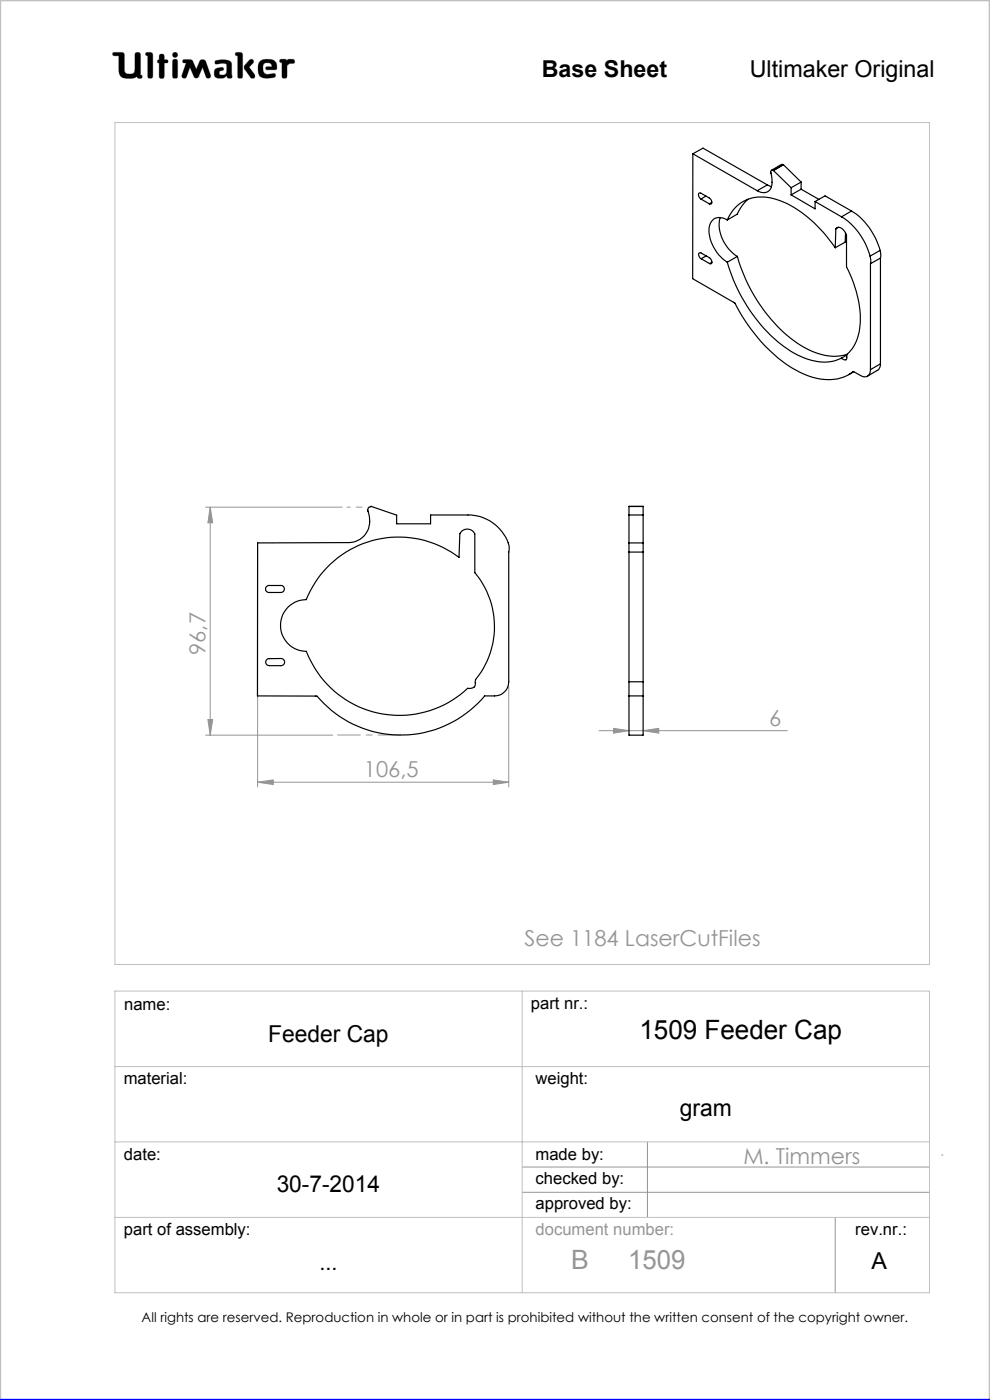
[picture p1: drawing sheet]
<svg xmlns="http://www.w3.org/2000/svg" width="210mm" height="297mm" viewBox="0 0 210 297" stroke-linecap="round" stroke-linejoin="round" font-family="sans-serif">
<g fill="none" stroke="#c0c0c0" stroke-width=".21">
<path d="M24 11.1h1.9l.4 .3 .2 3.9a1.51 1.51 0 0 0 2 0l.2-4a.77 .77 0 0 1 1 0l.1 4.6 .3 .1a.39 .39 0 0 1-.3 .6l-.6-.1-.1-.3a3.6 3.6 0 0 1-3.3 .1l-.5-.9-.1-3.6h-1a.39 .39 0 0 1-.3-.2 .39 .39 0 0 1 .1-.5zM31 11.1l1.2 .1 .2 .4-.1 4.8a.6 .6 0 0 1-.6 .2 .6 .6 0 0 1-.4-.5v-4.3l-.4-.1zM33.8 12.7v-1.1a.6 .6 0 0 1 .7-.1 .6 .6 0 0 1 .4 .5v.7h.6a.37 .37 0 0 1 0 .6l-.6 .1-.1 3.1a.6 .6 0 0 1-.6 .1 .6 .6 0 0 1-.4-.5v-2.7M33.8 12.7h.1M33.8 13.4h.1M33.8 15.7h.1M33.8 12.7h-.3l-.1 .3v.2l.4 .2M36.7 11.3l.4-.2 .4 .2 .2 .3-.2 .4-.4 .2-.4-.2-.1-.4zM36.8 12.6h.3l.5 .2v3.6a.6 .6 0 0 1-.6 .2 .6 .6 0 0 1-.4-.5v-3zM38.9 12.7l1.4-.1 .4 .2 .9 1.9 .7-1.6a.73 .73 0 0 1 .7-.5 .73 .73 0 0 1 .7 .5l1 2.8a.52 .52 0 0 1-.4 .7 .52 .52 0 0 1-.6-.3l-.7-2-1 2.1-.4 .2-.4-.2-.9-2.1-.7 2a.52 .52 0 0 1-.7 .3 .52 .52 0 0 1-.3-.7l.9-2.5-.7-.2zM42.1 16.3h.1M45.6 12.9a3.7 3.7 0 0 1 3.4 .3l.1 .5 .1 2.7a.64 .64 0 0 1-1-.2l-.1-.1a1.93 1.93 0 0 1-2.5 .2 1.32 1.32 0 0 1 .4-1.8l1-.2 .3 .1 .1 .2v.3a.73 .73 0 0 0-.9 .8 .98 .98 0 0 0 1.4 0l.2-.6-.1-1.5a2.59 2.59 0 0 0-2 0l-.4-.2z"/>
<path d="M50 11.1l1.3 .1 .2 .4-.1 4.8a.57 .57 0 0 1-.6 .2 .57 .57 0 0 1-.4-.5v-4.3l-.4-.1zM52.9 12.8l.4-.2 .4 .1 .1 .4-1 1.1 1.2 1.6 .1 .5-.2 .3h-.6l-1.2-1.7a.83 .83 0 0 1-.2-1.1zM55 13.3a2.62 2.62 0 0 1 3.5-.1l.2 1.1-.1 .5h-2l-.2-.1v-.5l1.3-.1-.2-.5a1.24 1.24 0 0 0-1.6 .1l-.1 1.1 .2 .6 .8 .4 1.5-.2 .1 .1v.6a3.8 3.8 0 0 1-3.3-.1 3.2 3.2 0 0 1-.1-2.9zM56.6 14.8h.1M59.4 12.6h1.2l.3 .3a1.21 1.21 0 0 1 1.5-.2v.7l-.9 .1-.6 .4-.1 2.5a.6 .6 0 0 1-.6 .2 .6 .6 0 0 1-.4-.5v-2.8l-.5-.2zM24.4 26h172.8v178.6h-172.8zM24.4 210.3h172.8v63.9h-172.8zM110.8 210.3v63.9M24.4 226.3h172.8M24.4 242.2h172.8M24.4 258.3h172.8"/>
</g>
<g fill="none" stroke="#959595" stroke-width=".21">
<path d="M43.6 107.6h29M44.6 107.6l.5 3.3h-1zM44.6 107.6v48.4M54.6 116.2v50.7M43.6 156h27M44.1 152.6h1l-.5 3.4zM107.9 145.6v21.3M127.1 155h39.9M130.1 154.5l3.3 .5-3.3 .5zM136.4 155l3.3-.5v1zM54.6 165.9l3.4-.5v1zM54.6 165.9h53.3"/>
<path d="M104.6 165.4l3.3 .5-3.3 .5zM110.8 247.6h86.4M110.8 252.9h86.4M137.3 242.2v16.1M177.2 258.3v15.9M199.7 245h.3"/>
</g>
<path d="M0 297v-297h210v297" fill="none" stroke="#c0c0c0" stroke-width=".5"/>
<path d="M0 297h210" fill="none" stroke="#00f" stroke-width=".5"/>
<path d="M45.7 12.9l-.1 .5 .2 .2 1.2-.2 .9 .1 .2 .3-.1 1.4a.84 .84 0 0 1-.6 .7 .84 .84 0 0 1-.9-.3l.1-.4 .4-.2a.36 .36 0 0 0 .4-.4 .36 .36 0 0 0-.4-.3 1.23 1.23 0 0 0-1.6 1 1.07 1.07 0 0 0 .3 1.1 1.07 1.07 0 0 0 1.1 .2h.6l.3-.2a.28 .28 0 0 1 .4-.3 .28 .28 0 0 1 .2 .4 .57 .57 0 0 0 .6 .2 .57 .57 0 0 0 .3-.6l-.1-2.4a1.23 1.23 0 0 0-1.5-1zM50 11.1v.6l.4 .1v4.6l.3 .2h.5l.3-.3v-4.8l-.4-.4zM53 12.7l-1.2 1.3v.5l1.4 2 .6 .1 .2-.2v-.6l-1.2-1.6 1-.9v-.4l-.4-.3zM55.2 12.9a2.9 2.9 0 0 0 .1 3.4l.5 .2 1 .1 1.4-.2 .3-.2-.1-.5-.2-.1-1.4 .2-.6-.2-.3-.4-.1-.5a.99 .99 0 0 1 .7-1.3 .99 .99 0 0 1 1.2 .7l-1.2 .1-.2 .4 .3 .2h1.5a.51 .51 0 0 0 .6-.1 .51 .51 0 0 0 0-.6 1.62 1.62 0 0 0-2-1.5l-1.1 .1zM59.4 12.6l-.1 .6 .5 .1v3l.2 .3h.6l.3-.4v-2.3l.6-.4 .9-.1 .1-.5-.3-.3h-1l-.3 .3-.4-.3zM36.7 12.7l-.1 .3v3.4l.2 .2h.7l.2-.3v-3.4l-.2-.3zM36.6 11.6a.56 .56 0 0 0 1.1 0 .56 .56 0 0 0-1.1 0zM33.8 11.6v1.1l-.4 .2v.4l.4 .1v2.9l.2 .3h.5l.4-.4v-2.8l.7-.1 .1-.4-.3-.2h-.5v-.8l-.2-.4h-.6zM31 11.1l-.1 .6 .4 .1v4.5l.3 .3h.5l.3-.5v-4.7l-.4-.3zM38.8 12.7v.5l.7 .2-.9 2.5 .1 .6 .5 .1 .3-.2 .8-2.1 .9 2.1 .3 .2h.3l.3-.2 .9-2.1 .7 2.1 .6 .2 .4-.2v-.5l-1-2.8-.3-.4h-.7l-.3 .2-.8 1.8-.9-1.9-.4-.2zM24 11.2v.6h1.2v2.7a1.76 1.76 0 0 0 2.2 2.1h.9l.8-.4 .3 .4h.6l.2-.2-.1-.4-.3-.1v-4.4l-.4-.4h-.5l-.3 .4v3.4a.81 .81 0 0 1-1.1 .8h-.1a.86 .86 0 0 1-1-1.1l-.1-3.3-.4-.2z" fill-rule="evenodd" fill="#000"/>
<path d="M85 155.9h-13.4" fill="none" stroke="#959595" stroke-width=".21" stroke-dasharray="15.2 1.3 1.3 1.3" stroke-dashoffset="10.4"/>
<path d="M78.8 107.6h-5.2" fill="none" stroke="#959595" stroke-width=".21" stroke-dasharray="15.2 1.3 1.3 1.3" stroke-dashoffset="14.6"/>
<g fill="#959595">
<path d="M44.6 107.6l.5 3.3h-1zM44.1 152.6h1l-.5 3.4z"/>
<path d="M54.6 165.9l3.4-.5v1zM104.6 165.4l3.3 .5-3.3 .5zM130.1 154.5l3.3 .5-3.3 .5zM136.4 155l3.3-.5v1z"/>
</g>
<g fill="none" stroke="#000" stroke-width=".25">
<path d="M147 32.6l-.1 26.5 9 5.2a33.1 33.1 0 0 0 13.7 14.6 11.5 11.5 0 0 0 9.8 .9l1.6-1 1.5 .9a1.3 1.3 0 0 0 1.5 .1 1.3 1.3 0 0 0 .6-1.4M147 32.6l13.6 7.9M147 32.6l2.1-1.2 13.7 7.8M162.8 39.2l.9 .4M162.8 39.2l-2.2 1.3M164 36.2a.41 .41 0 0 0-.5 .1 .41 .41 0 0 0 0 .5l.3 1.2a2.25 2.25 0 0 1-1.8 2.9l-1.4-.4M164 36.2h.1M164.1 36.2l3.7 3.6M166.1 34.9l.1 .1M166.1 34.9h-.3l-2.1 1.2M166.1 34.9l-2.1 1.3M166.2 35l-2.1 1.2"/>
<path d="M166.2 35l3.7 3.6M167.8 39.8v1.5M169.9 38.6l-2.1 1.2M169.9 38.6v1.5M148.7 42.2a.78 .78 0 0 1-.3-1.3l2.1 1.1a.78 .78 0 0 1 .2 1.3l-.2-.1M148.7 42.2l1.8 1M148.7 54.9a.75 .75 0 0 1-.3-1.3l2.1 1.1a.79 .79 0 0 1 .2 1.3l-.2-.1M148.7 54.9l1.8 1M149.8 41.6l-1.1 .6M149.8 54.3l-1.1 .6M151 42.9l-.5 .3M151 55.6l-.5 .3"/>
<path d="M152.8 46.1a7.6 7.6 0 0 0 2.9 7.8l.7 .5M154.3 46.7a7.8 7.8 0 0 1 9.8-4.5 23.4 23.4 0 0 1 11.9 8.7l1.2 1.7M154.3 46.7a2.34 2.34 0 0 0-2.7-.4 2.34 2.34 0 0 0-1.2 2.4 8.6 8.6 0 0 0 3.9 6.9M154.3 55.6a34 34 0 0 0 13.5 18.9 12 12 0 0 0 9.5 1.9l1.2-.4M156.4 54.4a33.7 33.7 0 0 0 13.5 18.9 11.8 11.8 0 0 0 9.8 1.9M156.4 54.4l-2.1 1.2M158.7 42.3l-1.4 1.4-.9 1.7-2.1 1.3M167.8 41.3l5.1 3v-1.5M169.9 40.1l-2.1 1.2M169.9 40.1l3.8 2.2M172.9 42.8l5.6 3.2M172.9 42.8l2.1-1.2 5.6 3.2"/>
<path d="M177.3 48.5a1.15 1.15 0 0 1 1.9 .6l.4 .8v6.7a21.3 21.3 0 0 1 2.5 14.5 7.8 7.8 0 0 1-2.4 4.1M177.3 48.5l-.1 4.1M177.9 48.2l-.6 .3M178.5 46a14.3 14.3 0 0 1 6.1 8.3M179.4 49.4l-.1 2-2.1 1.2M180.6 44.8a14.3 14.3 0 0 1 6.1 8.3M180.6 44.8l-2.1 1.2M184.6 54.3v1.6M184.6 55.9v22.5M186.7 53.1l.1 1.6M186.7 53.1l-2.1 1.2M186.8 54.7l-2.2 1.2"/>
<path d="M186.8 54.7v22.5M179.6 75.3l-1.1 .7M179.7 75.2l-.1 .3a.54 .54 0 0 1-.1 .8 .54 .54 0 0 1-.8-.1l-.2-.2M181.1 78.8l-1 .7M186.8 77.2l-.1 .6-.4 .7-2.3 1.3M186.8 77.2l-2.2 1.2M54.6 115.2l19.4-.1a4.8 4.8 0 0 0 4-6.7 .76 .76 0 0 1 .8-.9l5.3 1.8v1.8h7.2v-1.8h8a8.8 8.8 0 0 1 8.7 7.1l-.1 28.2a3 3 0 0 1-3 3h-2.1a23.2 23.2 0 0 1-35.6 .1l-12.6-.1zM133.4 115.2v1.9M133.4 109.3v5.9M133.4 107.4v.1M133.4 109.3h3M133.4 107.4h3"/>
<path d="M133.4 115.2h3M133.4 117.1h3M133.4 107.5v1.8M133.4 117.1v27.5M136.4 115.2v1.9M136.4 109.3v5.9M136.4 107.4v.1M136.4 107.5v1.8M136.4 117.1v27.5M56.4 124.6l.5-.4h2.7a.74 .74 0 0 1 .7 .8 .74 .74 0 0 1-.7 .7h-2.5a.74 .74 0 0 1-.7-1.1zM56.6 139.9l.3-.2h2.7a.76 .76 0 0 1 .8 .8 .76 .76 0 0 1-.8 .7h-2.5a.74 .74 0 0 1-.7-.4 .74 .74 0 0 1 .2-.9zM69.4 120.4a21.1 21.1 0 0 1 28-2.2l.1-5a1.77 1.77 0 0 1 1.7-1 1.77 1.77 0 0 1 1.5 1.1v8.2a18 18 0 0 1 .2 22.9 1.59 1.59 0 0 1-.6 1.5l-1.1 .1a21.1 21.1 0 0 1-34.2-7.8 5.5 5.5 0 0 1-5.5-5.5 5.5 5.5 0 0 1 5.4-5.5 22 22 0 0 1 4.5-6.8z"/>
<path d="M133.4 144.6v3M133.4 147.6v8.4h3v-8.4M133.4 147.6h3M133.4 144.6h3M136.4 144.6v3"/>
</g>
<text font-size="5.6" x="135.6" y="220.5">1509 Feeder Cap</text>
<g font-size="5.6" fill="#959595">
<text x="121.1" y="269.2">B</text>
<text x="133.2" y="269.2">1509</text>
</g>
<g font-size="4.9">
<text x="114.9" y="16.4">Base Sheet</text>
<text x="159" y="16.4">Ultimaker Original</text>
<text x="56.9" y="221">Feeder Cap</text>
<text x="144.2" y="236.8">gram</text>
<text x="58.7" y="252.8">30-7-2014</text>
<text x="67.8" y="269.4">...</text>
<text x="184.9" y="269.2">A</text>
</g>
<g font-size="4.7" fill="#959595">
<text x="43.6" y="138.9" transform="rotate(-90 43.6 138.9)">96,7</text>
<text x="163.2" y="154">6</text>
<text x="77.2" y="164.9">106,5</text>
<text x="111.2" y="200.7">See 1184 LaserCutFiles</text>
<text x="157.7" y="246.9">M. Timmers</text>
</g>
<g font-size="3.5">
<text x="26.3" y="214.2">name:</text>
<text x="112.6" y="214.1">part nr.:</text>
<text x="26.2" y="230">material:</text>
<text x="113.6" y="230">weight:</text>
<text x="26.3" y="246.1">date:</text>
<text x="113.6" y="246.1">made by:</text>
<text x="113.6" y="251.1">checked by:</text>
<text x="113.6" y="256.4">approved by:</text>
<text x="26.3" y="262.1">part of assembly:</text>
<text x="181.4" y="262">rev.nr.:</text>
</g>
<text font-size="3.5" fill="#959595" x="113.6" y="261.9">document number:</text>
<text font-size="2.8" x="30" y="280.4">All rights are reserved. Reproduction in whole or in part is prohibited without the written consent of the copyright owner.</text>
</svg>
